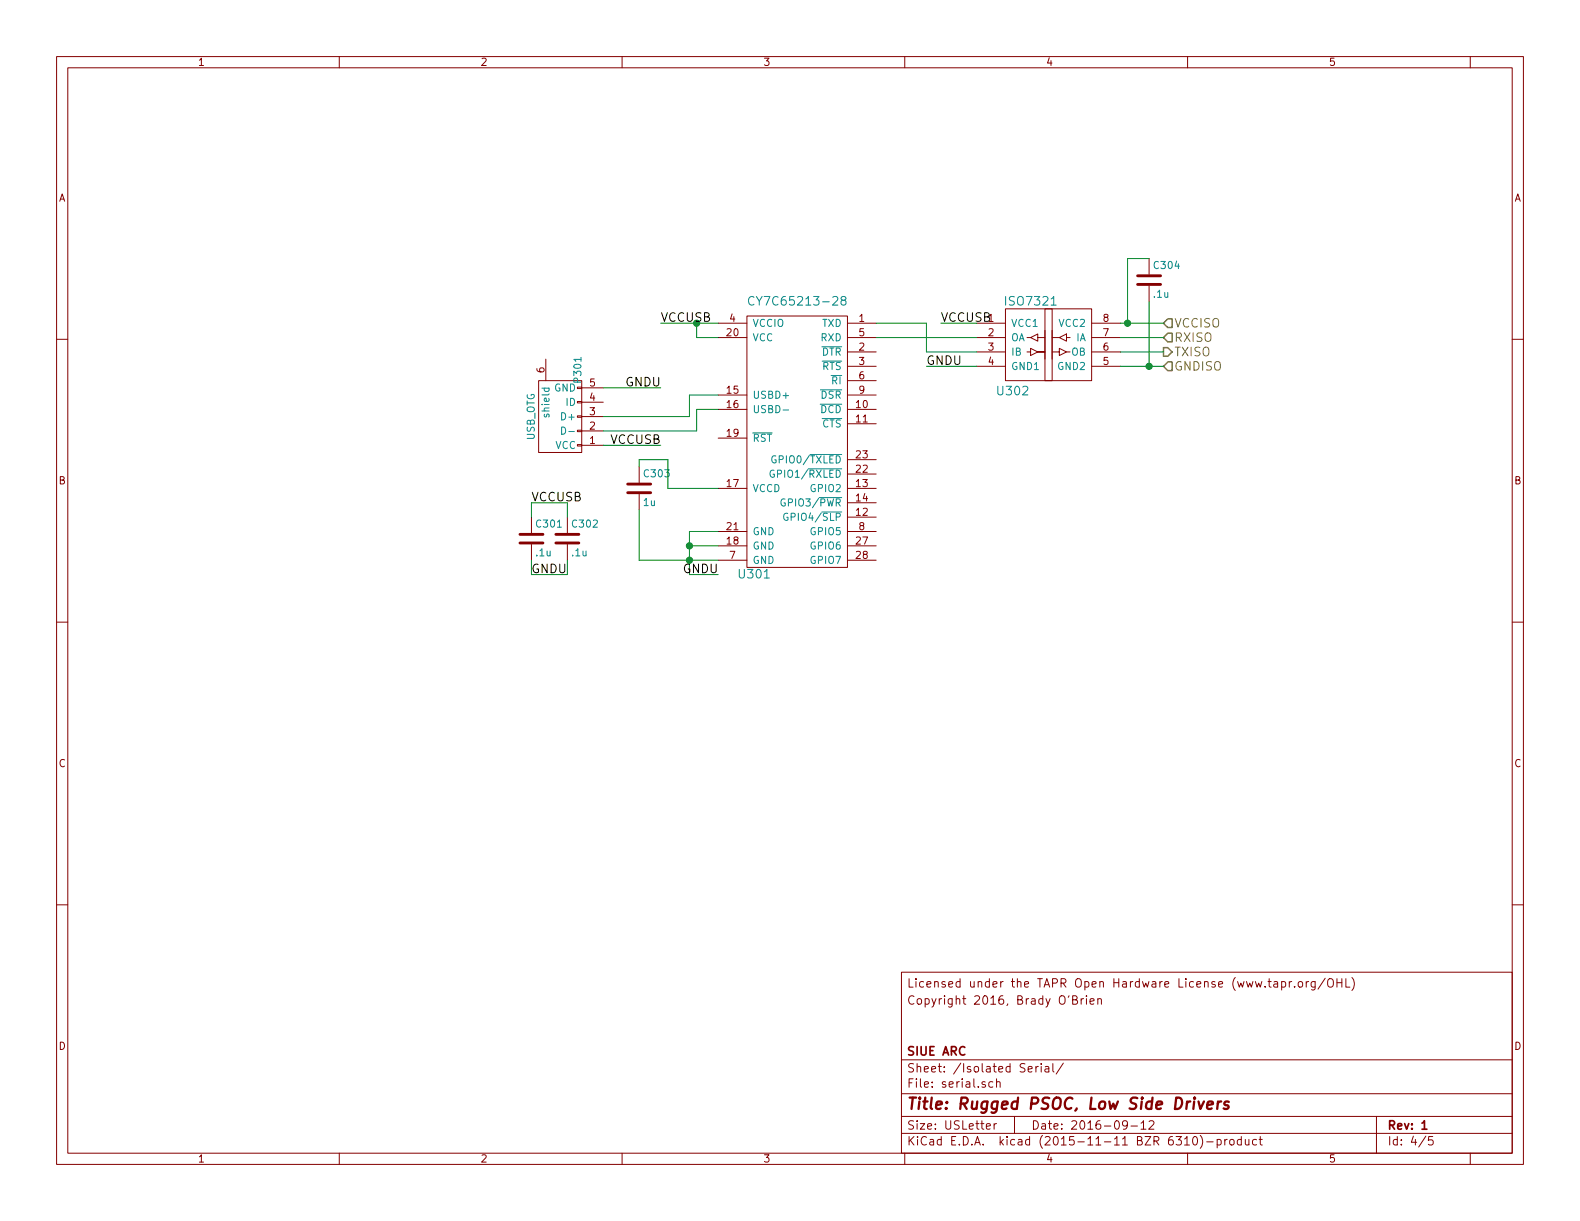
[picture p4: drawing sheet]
EESchema Schematic File Version 2
LIBS:power
LIBS:device
LIBS:transistors
LIBS:conn
LIBS:linear
LIBS:regul
LIBS:74xx
LIBS:cmos4000
LIBS:adc-dac
LIBS:memory
LIBS:xilinx
LIBS:microcontrollers
LIBS:dsp
LIBS:microchip
LIBS:analog_switches
LIBS:motorola
LIBS:texas
LIBS:intel
LIBS:audio
LIBS:interface
LIBS:digital-audio
LIBS:philips
LIBS:display
LIBS:cypress
LIBS:siliconi
LIBS:opto
LIBS:atmel
LIBS:contrib
LIBS:valves
LIBS:cartboard
LIBS:cartboard-cache
EELAYER 25 0
EELAYER END
$Descr USLetter 11000 8500
encoding utf-8
Sheet 4 5
Title "Rugged PSOC, Low Side Drivers"
Date "2016-09-12"
Rev "1"
Comp "SIUE ARC"
Comment1 ""
Comment2 ""
Comment3 "Copyright 2016, Brady O'Brien"
Comment4 "Licensed under the TAPR Open Hardware License (www.tapr.org/OHL)"
$EndDescr
$Comp
L CY7C65213-28 U301
U 1 1
P 5200 2250
F 0 "U301" H 5250 500 60  0000 C CNN
F 1 "CY7C65213-28" H 5550 2400 60  0000 C CNN
F 2 "Housings_SSOP:SSOP-28_5.3x10.2mm_Pitch0.65mm" H 5200 2250 60  0001 C CNN
F 3 "" H 5200 2250 60  0000 C CNN
F 4 "CY7C65213-28PVXI" H 5200 2250 60  0001 C CNN "Part"
	1    5200 2250
	1    0    0    -1  
$EndComp
$Comp
L USB_OTG P301
U 1 1
P 3900 2900
F 0 "P301" H 4225 2775 50  0000 C CNN
F 1 "USB_OTG" H 3900 3100 50  0000 C CNN
F 2 "Connect:USB_Mini-B" V 3850 2800 60  0001 C CNN
F 3 "" V 3850 2800 60  0000 C CNN
F 4 "65100516121" H 3900 2900 60  0001 C CNN "Part"
	1    3900 2900
	0    -1   -1   0   
$EndComp
$Comp
L C C301
U 1 1
P 3700 3750
F 0 "C301" H 3725 3850 50  0000 L CNN
F 1 ".1u" H 3725 3650 50  0000 L CNN
F 2 "Capacitors_SMD:C_0603_HandSoldering" H 3738 3600 30  0001 C CNN
F 3 "" H 3700 3750 60  0000 C CNN
	1    3700 3750
	1    0    0    -1  
$EndComp
$Comp
L C C302
U 1 1
P 3950 3750
F 0 "C302" H 3975 3850 50  0000 L CNN
F 1 ".1u" H 3975 3650 50  0000 L CNN
F 2 "Capacitors_SMD:C_0603_HandSoldering" H 3988 3600 30  0001 C CNN
F 3 "" H 3950 3750 60  0000 C CNN
	1    3950 3750
	1    0    0    -1  
$EndComp
Wire Wire Line
	3700 3600 3700 3500
Wire Wire Line
	3700 3500 3950 3500
Wire Wire Line
	3950 3500 3950 3600
Wire Wire Line
	3700 3900 3700 4000
Wire Wire Line
	3700 4000 3950 4000
Wire Wire Line
	3950 4000 3950 3900
Text Label 3700 3500 0    60   ~ 0
VCCUSB
Text Label 3700 4000 0    60   ~ 0
GNDU
Wire Wire Line
	4200 2700 4600 2700
Wire Wire Line
	4200 3100 4600 3100
Text Label 4600 3100 2    60   ~ 0
VCCUSB
Wire Wire Line
	5000 2350 4850 2350
Wire Wire Line
	4850 2350 4850 2250
Wire Wire Line
	4600 2250 5000 2250
Connection ~ 4850 2250
Text Label 4600 2250 0    60   ~ 0
VCCUSB
$Comp
L C C303
U 1 1
P 4450 3400
F 0 "C303" H 4475 3500 50  0000 L CNN
F 1 "1u" H 4475 3300 50  0000 L CNN
F 2 "Capacitors_SMD:C_0603_HandSoldering" H 4488 3250 30  0001 C CNN
F 3 "" H 4450 3400 60  0000 C CNN
	1    4450 3400
	1    0    0    -1  
$EndComp
Wire Wire Line
	5000 3700 4800 3700
Wire Wire Line
	4800 3700 4800 4000
Wire Wire Line
	4450 3900 5000 3900
Wire Wire Line
	5000 3800 4800 3800
Connection ~ 4800 3800
Wire Wire Line
	4800 4000 5000 4000
Connection ~ 4800 3900
Text Label 5000 4000 2    60   ~ 0
GNDU
Wire Wire Line
	4450 3550 4450 3900
Wire Wire Line
	4650 3400 5000 3400
Wire Wire Line
	4650 3400 4650 3200
Wire Wire Line
	4650 3200 4450 3200
Wire Wire Line
	4450 3200 4450 3250
$Comp
L ISO7321 U302
U 1 1
P 7000 2750
F 0 "U302" H 7050 2775 60  0000 C CNN
F 1 "ISO7321" H 7175 3400 60  0000 C CNN
F 2 "Housings_SOIC:SOIJ-8_5.3x5.3mm_Pitch1.27mm" H 7000 2750 60  0001 C CNN
F 3 "" H 7000 2750 60  0000 C CNN
	1    7000 2750
	1    0    0    -1  
$EndComp
Wire Wire Line
	6100 2350 6800 2350
Wire Wire Line
	6100 2250 6450 2250
Wire Wire Line
	6450 2250 6450 2450
Wire Wire Line
	6450 2450 6800 2450
Wire Wire Line
	6800 2550 6450 2550
Text Label 6450 2550 0    60   ~ 0
GNDU
Wire Wire Line
	6800 2250 6550 2250
Text Label 6550 2250 0    60   ~ 0
VCCUSB
Text HLabel 8100 2250 2    60   Input ~ 0
VCCISO
Text HLabel 8100 2350 2    60   Input ~ 0
RXISO
Text HLabel 8100 2450 2    60   Output ~ 0
TXISO
Text HLabel 8100 2550 2    60   Input ~ 0
GNDISO
Wire Wire Line
	7800 2550 8100 2550
Wire Wire Line
	7800 2450 8100 2450
Wire Wire Line
	7800 2350 8100 2350
Wire Wire Line
	7800 2250 8100 2250
Wire Wire Line
	4200 2900 4800 2900
Wire Wire Line
	4800 2900 4800 2750
Wire Wire Line
	4800 2750 5000 2750
Wire Wire Line
	5000 2850 4850 2850
Wire Wire Line
	4850 2850 4850 3000
Wire Wire Line
	4850 3000 4200 3000
Text Label 4600 2700 2    60   ~ 0
GNDU
$Comp
L C C304
U 1 1
P 8000 1950
F 0 "C304" H 8025 2050 50  0000 L CNN
F 1 ".1u" H 8025 1850 50  0000 L CNN
F 2 "Capacitors_SMD:C_0603_HandSoldering" H 8038 1800 30  0001 C CNN
F 3 "" H 8000 1950 60  0000 C CNN
	1    8000 1950
	1    0    0    -1  
$EndComp
Wire Wire Line
	8000 2550 8000 2100
Connection ~ 8000 2550
Wire Wire Line
	7850 2250 7850 1800
Connection ~ 7850 2250
Wire Wire Line
	7850 1800 8000 1800
$EndSCHEMATC
